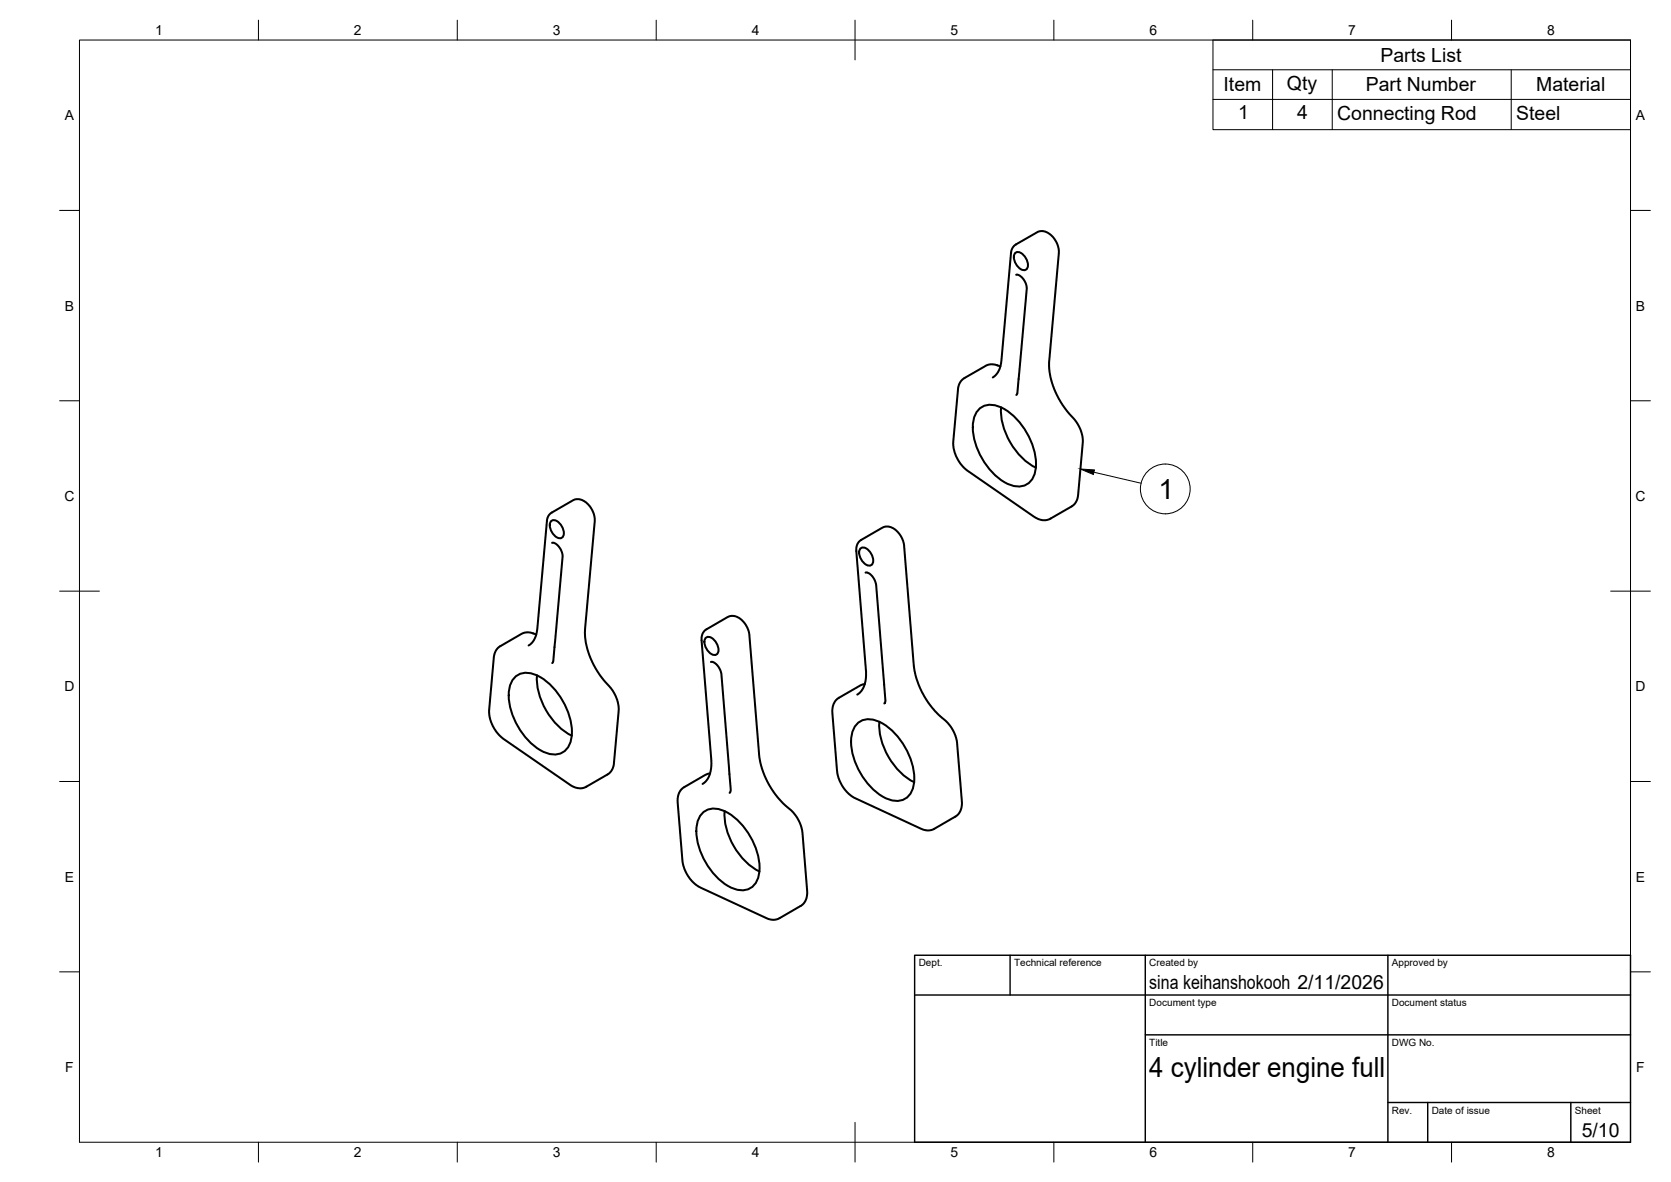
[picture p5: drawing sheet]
<svg xmlns="http://www.w3.org/2000/svg" width="420mm" height="297mm" viewBox="0 0 420 297" stroke-linecap="round" stroke-linejoin="round" font-family="sans-serif">
<!-- layer: Visible -->
<g fill="none" stroke="#000" stroke-width=".51">
<path d="M255.2 63.7a1.57 1.57 0 0 1 2.4 .7 3 3 0 0 1 .6 3.1 1.57 1.57 0 0 1-2.4-.6 3 3 0 0 1-.6-3.2zM255.5 69.1l.8 .1 .8 .7 .8 1.1 .3 1.3-2.4 26.4-.3 .6M251.5 92.1l-1.8-.5-1.5 .2-5.7 3.2-.8 .7-.4 .6-.4 1.3-1.2 13.4v1.4l.3 1.3 1.4 2.7 1.9 1.9 17 11.8 2 .6 1.5-.2 5.7-3.3 .7-.5 .7-1.2 1.4-15-.4-2-.9-1.8-3.6-4.5-1.7-3-1.2-3.1-.6-2.6-.1-2.7 2.5-27.6-.4-1.7-.7-1.3-.9-1.1-1.3-.8-1.3-.2-.8 .2-5.6 3.2-.9 1.2-2.6 28.3-.7 2.3-.8 1-.7 .6M246.3 102.7a5 5 0 0 1 6.2 .1 17.2 17.2 0 0 1 7.9 15 4.5 4.5 0 0 1-6.8 3.9 16.9 16.9 0 0 1-8.9-15.5 5.5 5.5 0 0 1 1.6-3.5zM251.7 102.4a17.1 17.1 0 0 0 8.8 15.1M138.5 131.1a1.57 1.57 0 0 1 2.4 .6 3 3 0 0 1 .6 3.2 1.57 1.57 0 0 1-2.4-.7 3 3 0 0 1-.6-3.1zM138.8 136.4l.7 .1 1 .9 .6 .9 .4 1.4-2.4 26.3-.2 .6M216.3 137.9a1.57 1.57 0 0 1 2.4 .7 3 3 0 0 1 .6 3.2 1.57 1.57 0 0 1-2.4-.7 3 3 0 0 1-.6-3.2zM134.8 159.4l-1.9-.5-1.3 .2-5.9 3.3-1.1 1.2-.4 1.4-1.2 13.6 .3 2.2 .5 1.5 .8 1.3 1.9 2 17 11.7 1.8 .8 1.7-.2 5.9-3.4 1.1-1.2 .3-1.2 1.3-14-.4-2.2-.7-1.7-.9-1.2-2.6-3-1.8-3.1-1.3-3.1-.6-2.5-.2-3.3 2.4-27.7-.3-1.3-.7-1.5-1.1-1.2-1-.6-.9-.3-1.2 .2-5.8 3.3-.8 1.1-2.7 28.5-.7 2.2-.6 .9-.8 .6M217.6 143.9l.7 .1 1 .8 .6 .9 .4 1.3 2.3 28.9-.2 .9M129.6 170.1a5 5 0 0 1 6.3 .1 17.2 17.2 0 0 1 7.8 14.9 4.5 4.5 0 0 1-6.8 4 16.9 16.9 0 0 1-8.9-15.6 5.5 5.5 0 0 1 1.6-3.4zM135 169.7a17.1 17.1 0 0 0 8.8 15.2"/>
<path d="M177.4 160.4a1.57 1.57 0 0 1 2.4 .7 3 3 0 0 1 .6 3.1 1.57 1.57 0 0 1-2.4-.6 3 3 0 0 1-.6-3.2zM178.8 166.4h.6l.9 .8 .7 .9 .4 1.2 2.3 29v.6l-.2 .3M217.4 171.9l-.9 .3-5.7 3.3-.9 .8-.5 1.3-.1 1.4 1.2 14.7 .6 2.6 .8 1.3 1 1.4 1.9 1.5 17.3 8 1.5 .2 1.1-.3 5.9-3.4 .7-.9 .4-1.1 .2-1.4-1.3-15.3-.6-2.1-1.2-2-3.6-3.3-2.2-2.9-1.3-2.3-1.3-3.2-.6-3.3-2.6-30.6-.5-1.5-1-1.4-1.1-1-1.1-.4-1.4 .2-5.7 3.3-.7 .8-.4 1 2.5 31.2-.1 1.9-.4 1.8-.7 1.1-1.1 .9M178.5 194.4l-1.2 .3-5.4 3.2-.8 .8-.6 1.3-.1 1.7 1.2 14.5 .7 2.6 1.7 2.6 1.8 1.5 17.4 8 1.5 .2 1.1-.2 5.7-3.4 .8-.8 .5-1 .2-1.6-1.3-15.3-.7-2.2-.9-1.6-1.1-1.3-2.8-2.6-2.1-2.7-1.6-2.8-.9-2.6-.7-3.3-2.6-30.8-.7-1.8-1-1.2-.9-.7-1.3-.4-1.2 .1-5.7 3.3-.7 .8-.4 1.1 2.5 31.6-.2 1.9-.4 1.4-.7 1.2-.9 .8M215.6 181.8a5 5 0 0 1 6.3 0 17.2 17.2 0 0 1 7.9 15 4.5 4.5 0 0 1-6.8 3.9 16.9 16.9 0 0 1-8.9-15.5 5.5 5.5 0 0 1 1.5-3.4zM221.1 181.4a17.1 17.1 0 0 0 8.8 15.2M176.7 204.2a5 5 0 0 1 6.3 .1 17.2 17.2 0 0 1 7.9 15 4.5 4.5 0 0 1-6.8 3.9 16.9 16.9 0 0 1-8.9-15.5 5.5 5.5 0 0 1 1.5-3.5zM182.2 203.8a17.1 17.1 0 0 0 8.8 15.2"/>
</g>
<!-- layer: BORDER -->
<g fill="none" stroke="#000" stroke-width=".25">
<path d="M20 10.1h390v276.9h-390zM65 5.1v5M115 5.1v5M165 5.1v5M215 5.1v10M265 5.1v5M315 5.1v5M365 5.1v5M15 52.9h5M410 52.9h5M15 100.7h5M410 100.7h5"/>
<path d="M15 148.6h10M405 148.6h10M15 196.4h5M410 196.4h5M15 244.2h5M410 244.2h5M65 287v5M115 287v5M165 287v5M215 282.1v9.9M265 287v5M315 287v5"/>
<path d="M365 287v5"/>
</g>
<!-- layer: TITLEBLOCK -->
<path d="M230 240.1h180v46.9h-180zM230 250h180M254 240.1v9.9M288 240.1v46.9M349 240.1v46.9M288 260.1h122M349 277.1h61M359 277.1v9.9M395 277.1v9.9" fill="none" stroke="#000" stroke-width=".36"/>
<!-- layer: Parts Lists -->
<path d="M305 10.1h105v22.5h-105zM305 17.5h105M320 17.5v15.1M335 17.5v15.1M380 17.5v15.1M305 25h105" fill="none" stroke="#000" stroke-width=".25"/>
<!-- layer: Balloons -->
<circle cx="293" cy="122.9" r="6.3" fill="none" stroke="#000" stroke-width=".25"/>
<!-- layer: 0 -->
<path d="M271.6 117.9l3.6 .2-.3 1.1z" fill="#000" stroke="#000" stroke-width=".25"/>
<path d="M275 118.7l11.9 2.7" fill="none" stroke="#000" stroke-width=".25"/>
<g font-size="7">
<text x="291.3" y="125.4">1</text>
<text x="289" y="270.6">4 cylinder engine full</text>
</g>
<g font-size="4.9">
<text x="347.1" y="15.5">Parts List</text>
<text x="307.7" y="23">Item</text>
<text x="323.6" y="22.5">Qty</text>
<text x="343.4" y="23">Part Number</text>
<text x="386.3" y="23">Material</text>
<text x="311.3" y="29.9">1</text>
<text x="326.2" y="29.9">4</text>
<text x="336.2" y="30">Connecting Rod</text>
<text x="381.3" y="30">Steel</text>
<text x="289" y="248.5">sina keihanshokooh 2/11/2026</text>
<text x="397.7" y="285.7">5/10</text>
</g>
<g font-size="3.5">
<text x="39" y="8.8">1</text>
<text x="89" y="8.8">2</text>
<text x="139" y="8.8">3</text>
<text x="189" y="8.8">4</text>
<text x="239" y="8.8">5</text>
<text x="289" y="8.8">6</text>
<text x="339" y="8.8">7</text>
<text x="389" y="8.8">8</text>
<text x="16.3" y="30.2">A</text>
<text x="411.3" y="30.2">A</text>
<text x="16.3" y="78">B</text>
<text x="411.3" y="78">B</text>
<text x="16.2" y="125.9">C</text>
<text x="411.2" y="125.9">C</text>
<text x="16.2" y="173.7">D</text>
<text x="411.2" y="173.7">D</text>
<text x="16.3" y="221.6">E</text>
<text x="411.3" y="221.6">E</text>
<text x="16.4" y="269.4">F</text>
<text x="411.4" y="269.4">F</text>
<text x="39" y="290.8">1</text>
<text x="89" y="290.8">2</text>
<text x="139" y="290.8">3</text>
<text x="189" y="290.8">4</text>
<text x="239" y="290.8">5</text>
<text x="289" y="290.8">6</text>
<text x="339" y="290.8">7</text>
<text x="389" y="290.8">8</text>
</g>
<g font-size="2.5">
<text x="231" y="242.9">Dept.</text>
<text x="255" y="242.9">Technical reference</text>
<text x="289" y="242.9">Created by</text>
<text x="350" y="242.9">Approved by</text>
<text x="289" y="252.8">Document type</text>
<text x="350" y="252.8">Document status</text>
<text x="289" y="262.9">Title</text>
<text x="350" y="262.9">DWG No.</text>
<text x="350" y="279.9">Rev.</text>
<text x="360" y="279.9">Date of issue</text>
<text x="396" y="279.9">Sheet</text>
</g>
</svg>
